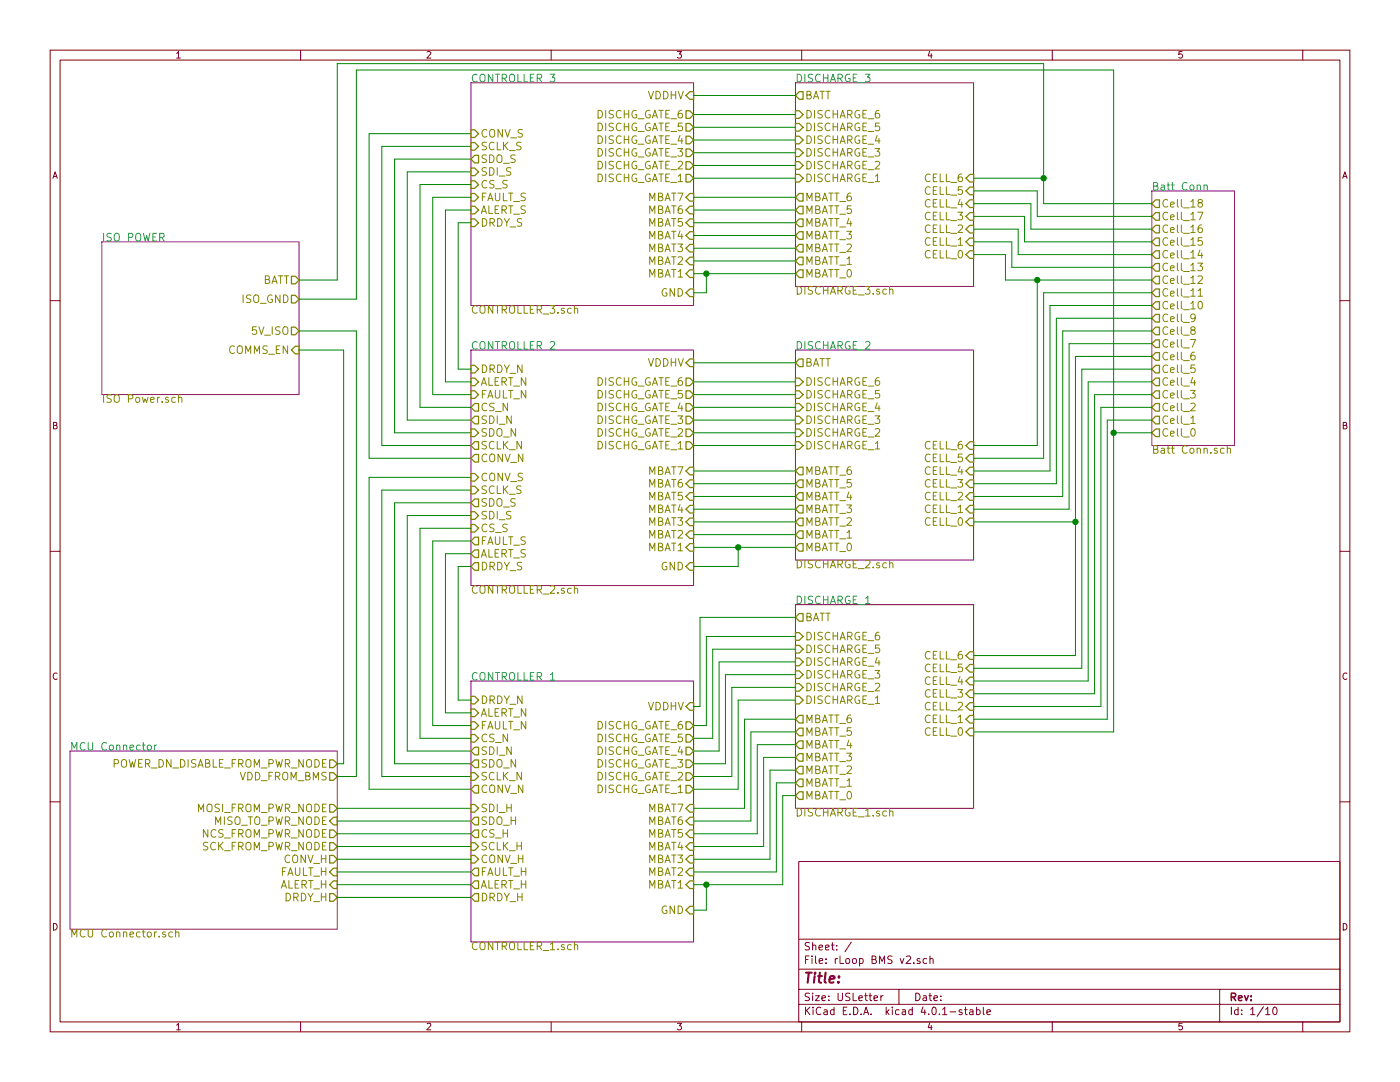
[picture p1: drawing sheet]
EESchema Schematic File Version 2
LIBS:rLoop BMS v2-rescue
LIBS:power
LIBS:device
LIBS:transistors
LIBS:conn
LIBS:linear
LIBS:regul
LIBS:74xx
LIBS:cmos4000
LIBS:adc-dac
LIBS:memory
LIBS:xilinx
LIBS:microcontrollers
LIBS:dsp
LIBS:microchip
LIBS:analog_switches
LIBS:motorola
LIBS:texas
LIBS:intel
LIBS:audio
LIBS:interface
LIBS:digital-audio
LIBS:philips
LIBS:display
LIBS:cypress
LIBS:siliconi
LIBS:opto
LIBS:atmel
LIBS:contrib
LIBS:valves
LIBS:Oscillators
LIBS:BMS Library
LIBS:rLoop BMS v2-cache
EELAYER 25 0
EELAYER END
$Descr USLetter 11000 8500
encoding utf-8
Sheet 1 10
Title ""
Date ""
Rev ""
Comp ""
Comment1 ""
Comment2 ""
Comment3 ""
Comment4 ""
$EndDescr
$Sheet
S 550  5900 2100 1400
U 590C18FD
F0 "MCU Connector" 60
F1 "MCU Connector.sch" 60
F2 "CONV_H" O R 2650 6750 60 
F3 "MISO_TO_PWR_NODE" I R 2650 6450 60 
F4 "MOSI_FROM_PWR_NODE" O R 2650 6350 60 
F5 "SCK_FROM_PWR_NODE" O R 2650 6650 60 
F6 "NCS_FROM_PWR_NODE" O R 2650 6550 60 
F7 "POWER_DN_DISABLE_FROM_PWR_NODE" O R 2650 6000 60 
F8 "VDD_FROM_BMS" O R 2650 6100 60 
F9 "FAULT_H" I R 2650 6850 60 
F10 "ALERT_H" I R 2650 6950 60 
F11 "DRDY_H" O R 2650 7050 60 
$EndSheet
$Sheet
S 9050 1500 650  2000
U 590C26AF
F0 "Batt Conn" 60
F1 "Batt Conn.sch" 60
F2 "Cell_0" O L 9050 3400 60 
F3 "Cell_1" O L 9050 3300 60 
F4 "Cell_2" O L 9050 3200 60 
F5 "Cell_3" O L 9050 3100 60 
F6 "Cell_4" O L 9050 3000 60 
F7 "Cell_5" O L 9050 2900 60 
F8 "Cell_6" O L 9050 2800 60 
F9 "Cell_7" O L 9050 2700 60 
F10 "Cell_8" O L 9050 2600 60 
F11 "Cell_9" O L 9050 2500 60 
F12 "Cell_10" O L 9050 2400 60 
F13 "Cell_11" O L 9050 2300 60 
F14 "Cell_12" O L 9050 2200 60 
F15 "Cell_13" O L 9050 2100 60 
F16 "Cell_14" O L 9050 2000 60 
F17 "Cell_15" O L 9050 1900 60 
F18 "Cell_16" O L 9050 1800 60 
F19 "Cell_17" O L 9050 1700 60 
F20 "Cell_18" O L 9050 1600 60 
$EndSheet
Wire Wire Line
	3200 1350 3700 1350
Wire Wire Line
	3700 3300 3200 3300
Wire Wire Line
	3200 3300 3200 1350
Wire Wire Line
	3700 3400 3100 3400
Wire Wire Line
	3100 3400 3100 1250
Wire Wire Line
	3100 1250 3700 1250
Wire Wire Line
	3700 3500 3000 3500
Wire Wire Line
	3000 3500 3000 1150
Wire Wire Line
	3000 1150 3700 1150
Wire Wire Line
	3700 1050 2900 1050
Wire Wire Line
	2900 1050 2900 3600
Wire Wire Line
	2900 3600 3700 3600
Wire Wire Line
	3200 5900 3700 5900
Wire Wire Line
	3200 4050 3200 5900
Wire Wire Line
	3200 4050 3700 4050
Wire Wire Line
	3700 3950 3100 3950
Wire Wire Line
	3100 3950 3100 6000
Wire Wire Line
	3100 6000 3700 6000
Wire Wire Line
	3700 6100 3000 6100
Wire Wire Line
	3000 6100 3000 3850
Wire Wire Line
	3000 3850 3700 3850
Wire Wire Line
	3700 3750 2900 3750
Wire Wire Line
	2900 3750 2900 6200
Wire Wire Line
	2900 6200 3700 6200
Wire Wire Line
	2650 6650 3700 6650
Wire Wire Line
	2650 6450 3700 6450
Wire Wire Line
	2650 6350 3700 6350
$Sheet
S 3700 650  1750 1750
U 590C6B15
F0 "CONTROLLER 3" 60
F1 "CONTROLLER_3.sch" 60
F2 "MBAT1" I R 5450 2150 60 
F3 "MBAT2" I R 5450 2050 60 
F4 "MBAT3" I R 5450 1950 60 
F5 "MBAT4" I R 5450 1850 60 
F6 "MBAT5" I R 5450 1750 60 
F7 "MBAT6" I R 5450 1650 60 
F8 "MBAT7" I R 5450 1550 60 
F9 "DISCHG_GATE_1" O R 5450 1400 60 
F10 "DISCHG_GATE_2" O R 5450 1300 60 
F11 "DISCHG_GATE_3" O R 5450 1200 60 
F12 "DISCHG_GATE_4" O R 5450 1100 60 
F13 "DISCHG_GATE_5" O R 5450 1000 60 
F14 "DISCHG_GATE_6" O R 5450 900 60 
F15 "CS_S" I L 3700 1450 60 
F16 "SDO_S" O L 3700 1250 60 
F17 "SDI_S" I L 3700 1350 60 
F18 "CONV_S" I L 3700 1050 60 
F19 "SCLK_S" I L 3700 1150 60 
F20 "VDDHV" I R 5450 750 60 
F21 "GND" I R 5450 2300 60 
F22 "FAULT_S" I L 3700 1550 60 
F23 "ALERT_S" I L 3700 1650 60 
F24 "DRDY_S" I L 3700 1750 60 
$EndSheet
$Sheet
S 3700 2750 1750 1850
U 590D87FF
F0 "CONTROLLER 2" 60
F1 "CONTROLLER_2.sch" 60
F2 "MBAT1" I R 5450 4300 60 
F3 "MBAT2" I R 5450 4200 60 
F4 "MBAT3" I R 5450 4100 60 
F5 "MBAT4" I R 5450 4000 60 
F6 "MBAT5" I R 5450 3900 60 
F7 "MBAT6" I R 5450 3800 60 
F8 "MBAT7" I R 5450 3700 60 
F9 "DISCHG_GATE_1" O R 5450 3500 60 
F10 "DISCHG_GATE_2" O R 5450 3400 60 
F11 "DISCHG_GATE_3" O R 5450 3300 60 
F12 "DISCHG_GATE_4" O R 5450 3200 60 
F13 "DISCHG_GATE_5" O R 5450 3100 60 
F14 "DISCHG_GATE_6" O R 5450 3000 60 
F15 "SDO_S" O L 3700 3950 60 
F16 "SDI_S" I L 3700 4050 60 
F17 "CONV_S" I L 3700 3750 60 
F18 "SCLK_S" I L 3700 3850 60 
F19 "SCLK_N" O L 3700 3500 60 
F20 "SDI_N" O L 3700 3300 60 
F21 "SDO_N" I L 3700 3400 60 
F22 "CONV_N" O L 3700 3600 60 
F23 "VDDHV" I R 5450 2850 60 
F24 "GND" I R 5450 4450 60 
F25 "CS_S" I L 3700 4150 60 
F26 "CS_N" O L 3700 3200 60 
F27 "FAULT_N" I L 3700 3100 60 
F28 "ALERT_N" I L 3700 3000 60 
F29 "DRDY_N" I L 3700 2900 60 
F30 "FAULT_S" O L 3700 4250 60 
F31 "ALERT_S" O L 3700 4350 60 
F32 "DRDY_S" O L 3700 4450 60 
$EndSheet
$Sheet
S 3700 5350 1750 2050
U 590D88AD
F0 "CONTROLLER 1" 60
F1 "CONTROLLER_1.sch" 60
F2 "MBAT1" I R 5450 6950 60 
F3 "MBAT2" I R 5450 6850 60 
F4 "MBAT3" I R 5450 6750 60 
F5 "MBAT4" I R 5450 6650 60 
F6 "MBAT5" I R 5450 6550 60 
F7 "MBAT6" I R 5450 6450 60 
F8 "MBAT7" I R 5450 6350 60 
F9 "DISCHG_GATE_1" O R 5450 6200 60 
F10 "DISCHG_GATE_2" O R 5450 6100 60 
F11 "DISCHG_GATE_3" O R 5450 6000 60 
F12 "DISCHG_GATE_4" O R 5450 5900 60 
F13 "DISCHG_GATE_5" O R 5450 5800 60 
F14 "DISCHG_GATE_6" O R 5450 5700 60 
F15 "CS_N" I L 3700 5800 60 
F16 "SCLK_H" I L 3700 6650 60 
F17 "SDI_H" I L 3700 6350 60 
F18 "SDO_H" O L 3700 6450 60 
F19 "CONV_H" I L 3700 6750 60 
F20 "SCLK_N" I L 3700 6100 60 
F21 "SDI_N" O L 3700 5900 60 
F22 "SDO_N" O L 3700 6000 60 
F23 "CONV_N" O L 3700 6200 60 
F24 "VDDHV" I R 5450 5550 60 
F25 "GND" I R 5450 7150 60 
F26 "CS_H" O L 3700 6550 60 
F27 "FAULT_N" I L 3700 5700 60 
F28 "ALERT_N" I L 3700 5600 60 
F29 "DRDY_N" I L 3700 5500 60 
F30 "FAULT_H" O L 3700 6850 60 
F31 "ALERT_H" O L 3700 6950 60 
F32 "DRDY_H" O L 3700 7050 60 
$EndSheet
Wire Wire Line
	3700 3200 3300 3200
Wire Wire Line
	3300 3200 3300 1450
Wire Wire Line
	3300 1450 3700 1450
$Sheet
S 6250 2750 1400 1650
U 592BCE04
F0 "DISCHARGE_2" 60
F1 "DISCHARGE_2.sch" 60
F2 "DISCHARGE_1" I L 6250 3500 60 
F3 "DISCHARGE_2" I L 6250 3400 60 
F4 "DISCHARGE_3" I L 6250 3300 60 
F5 "DISCHARGE_4" I L 6250 3200 60 
F6 "DISCHARGE_5" I L 6250 3100 60 
F7 "DISCHARGE_6" I L 6250 3000 60 
F8 "MBATT_0" O L 6250 4300 60 
F9 "MBATT_1" O L 6250 4200 60 
F10 "MBATT_2" O L 6250 4100 60 
F11 "MBATT_3" O L 6250 4000 60 
F12 "MBATT_4" O L 6250 3900 60 
F13 "MBATT_5" O L 6250 3800 60 
F14 "MBATT_6" O L 6250 3700 60 
F15 "CELL_1" I R 7650 4000 60 
F16 "CELL_2" I R 7650 3900 60 
F17 "CELL_3" I R 7650 3800 60 
F18 "CELL_4" I R 7650 3700 60 
F19 "CELL_5" I R 7650 3600 60 
F20 "CELL_6" I R 7650 3500 60 
F21 "CELL_0" I R 7650 4100 60 
F22 "BATT" O L 6250 2850 60 
$EndSheet
$Sheet
S 6250 650  1400 1600
U 592BE1E1
F0 "DISCHARGE_3" 60
F1 "DISCHARGE_3.sch" 60
F2 "DISCHARGE_1" I L 6250 1400 60 
F3 "DISCHARGE_2" I L 6250 1300 60 
F4 "DISCHARGE_3" I L 6250 1200 60 
F5 "DISCHARGE_4" I L 6250 1100 60 
F6 "DISCHARGE_5" I L 6250 1000 60 
F7 "DISCHARGE_6" I L 6250 900 60 
F8 "MBATT_0" O L 6250 2150 60 
F9 "MBATT_1" O L 6250 2050 60 
F10 "MBATT_2" O L 6250 1950 60 
F11 "MBATT_3" O L 6250 1850 60 
F12 "MBATT_4" O L 6250 1750 60 
F13 "MBATT_5" O L 6250 1650 60 
F14 "MBATT_6" O L 6250 1550 60 
F15 "CELL_1" I R 7650 1900 60 
F16 "CELL_2" I R 7650 1800 60 
F17 "CELL_3" I R 7650 1700 60 
F18 "CELL_4" I R 7650 1600 60 
F19 "CELL_5" I R 7650 1500 60 
F20 "CELL_6" I R 7650 1400 60 
F21 "CELL_0" I R 7650 2000 60 
F22 "BATT" O L 6250 750 60 
$EndSheet
$Sheet
S 6250 4750 1400 1600
U 591622E5
F0 "DISCHARGE_1" 60
F1 "DISCHARGE_1.sch" 60
F2 "DISCHARGE_1" I L 6250 5500 60 
F3 "DISCHARGE_2" I L 6250 5400 60 
F4 "DISCHARGE_3" I L 6250 5300 60 
F5 "DISCHARGE_4" I L 6250 5200 60 
F6 "DISCHARGE_5" I L 6250 5100 60 
F7 "DISCHARGE_6" I L 6250 5000 60 
F8 "MBATT_0" O L 6250 6250 60 
F9 "MBATT_1" O L 6250 6150 60 
F10 "MBATT_2" O L 6250 6050 60 
F11 "MBATT_3" O L 6250 5950 60 
F12 "MBATT_4" O L 6250 5850 60 
F13 "MBATT_5" O L 6250 5750 60 
F14 "MBATT_6" O L 6250 5650 60 
F15 "CELL_0" I R 7650 5750 60 
F16 "CELL_1" I R 7650 5650 60 
F17 "CELL_2" I R 7650 5550 60 
F18 "CELL_3" I R 7650 5450 60 
F19 "CELL_4" I R 7650 5350 60 
F20 "CELL_5" I R 7650 5250 60 
F21 "CELL_6" I R 7650 5150 60 
F22 "BATT" O L 6250 4850 60 
$EndSheet
Wire Wire Line
	5450 750  6250 750 
Wire Wire Line
	6250 900  5450 900 
Wire Wire Line
	5450 1000 6250 1000
Wire Wire Line
	6250 1100 5450 1100
Wire Wire Line
	5450 1200 6250 1200
Wire Wire Line
	6250 1300 5450 1300
Wire Wire Line
	5450 1400 6250 1400
Wire Wire Line
	6250 1550 5450 1550
Wire Wire Line
	5450 1650 6250 1650
Wire Wire Line
	6250 1750 5450 1750
Wire Wire Line
	5450 1850 6250 1850
Wire Wire Line
	6250 1950 5450 1950
Wire Wire Line
	5450 2050 6250 2050
Wire Wire Line
	5450 2150 6250 2150
Wire Wire Line
	5450 2300 5550 2300
Wire Wire Line
	5550 2300 5550 2150
Connection ~ 5550 2150
Wire Wire Line
	5450 2850 6250 2850
Wire Wire Line
	6250 3000 5450 3000
Wire Wire Line
	5450 3100 6250 3100
Wire Wire Line
	6250 3200 5450 3200
Wire Wire Line
	5450 3300 6250 3300
Wire Wire Line
	6250 3400 5450 3400
Wire Wire Line
	5450 3500 6250 3500
Wire Wire Line
	6250 3700 5450 3700
Wire Wire Line
	5450 3800 6250 3800
Wire Wire Line
	6250 3900 5450 3900
Wire Wire Line
	5450 4000 6250 4000
Wire Wire Line
	6250 4100 5450 4100
Wire Wire Line
	5450 4200 6250 4200
Wire Wire Line
	5450 4300 6250 4300
Wire Wire Line
	5450 5550 5500 5550
Wire Wire Line
	5500 5550 5500 4850
Wire Wire Line
	5500 4850 6250 4850
Wire Wire Line
	6250 5000 5550 5000
Wire Wire Line
	5550 5000 5550 5700
Wire Wire Line
	5550 5700 5450 5700
Wire Wire Line
	5450 5800 5600 5800
Wire Wire Line
	5600 5800 5600 5100
Wire Wire Line
	5600 5100 6250 5100
Wire Wire Line
	6250 5200 5650 5200
Wire Wire Line
	5650 5200 5650 5900
Wire Wire Line
	5650 5900 5450 5900
Wire Wire Line
	5450 6000 5700 6000
Wire Wire Line
	5700 6000 5700 5300
Wire Wire Line
	5700 5300 6250 5300
Wire Wire Line
	6250 5400 5750 5400
Wire Wire Line
	5750 5400 5750 6100
Wire Wire Line
	5750 6100 5450 6100
Wire Wire Line
	5450 6200 5800 6200
Wire Wire Line
	5800 6200 5800 5500
Wire Wire Line
	5800 5500 6250 5500
Wire Wire Line
	6250 5650 5850 5650
Wire Wire Line
	5850 5650 5850 6350
Wire Wire Line
	5850 6350 5450 6350
Wire Wire Line
	5450 6450 5900 6450
Wire Wire Line
	5900 6450 5900 5750
Wire Wire Line
	5900 5750 6250 5750
Wire Wire Line
	6250 5850 5950 5850
Wire Wire Line
	5950 5850 5950 6550
Wire Wire Line
	5950 6550 5450 6550
Wire Wire Line
	5450 6650 6000 6650
Wire Wire Line
	6000 6650 6000 5950
Wire Wire Line
	6000 5950 6250 5950
Wire Wire Line
	6250 6050 6050 6050
Wire Wire Line
	6050 6050 6050 6750
Wire Wire Line
	6050 6750 5450 6750
Wire Wire Line
	5450 6850 6100 6850
Wire Wire Line
	6100 6850 6100 6150
Wire Wire Line
	6100 6150 6250 6150
Wire Wire Line
	6250 6250 6150 6250
Wire Wire Line
	6150 6250 6150 6950
Wire Wire Line
	6150 6950 5450 6950
Wire Wire Line
	5450 7150 5550 7150
Wire Wire Line
	5550 7150 5550 6950
Connection ~ 5550 6950
Wire Wire Line
	8750 550  8750 5750
Wire Wire Line
	8750 5750 7650 5750
Wire Wire Line
	7650 5650 8700 5650
Wire Wire Line
	8700 5650 8700 3300
Wire Wire Line
	8700 3300 9050 3300
Wire Wire Line
	9050 3200 8650 3200
Wire Wire Line
	8650 3200 8650 5550
Wire Wire Line
	8650 5550 7650 5550
Wire Wire Line
	7650 5450 8600 5450
Wire Wire Line
	8600 5450 8600 3100
Wire Wire Line
	8600 3100 9050 3100
Wire Wire Line
	9050 3000 8550 3000
Wire Wire Line
	8550 3000 8550 5350
Wire Wire Line
	8550 5350 7650 5350
Wire Wire Line
	7650 5250 8500 5250
Wire Wire Line
	8500 5250 8500 2900
Wire Wire Line
	8500 2900 9050 2900
Wire Wire Line
	8450 5150 7650 5150
Wire Wire Line
	8450 2800 8450 5150
Wire Wire Line
	8450 2800 9050 2800
Wire Wire Line
	7650 4100 8450 4100
Connection ~ 8450 4100
Wire Wire Line
	7650 4000 8400 4000
Wire Wire Line
	8400 4000 8400 2700
Wire Wire Line
	8400 2700 9050 2700
Wire Wire Line
	9050 2600 8350 2600
Wire Wire Line
	8350 2600 8350 3900
Wire Wire Line
	8350 3900 7650 3900
Wire Wire Line
	7650 3800 8300 3800
Wire Wire Line
	8300 3800 8300 2500
Wire Wire Line
	8300 2500 9050 2500
Wire Wire Line
	9050 2400 8250 2400
Wire Wire Line
	8250 2400 8250 3700
Wire Wire Line
	8250 3700 7650 3700
Wire Wire Line
	7650 3600 8200 3600
Wire Wire Line
	8200 3600 8200 2300
Wire Wire Line
	8200 2300 9050 2300
Wire Wire Line
	7900 2200 9050 2200
Wire Wire Line
	8150 2200 8150 3500
Wire Wire Line
	8150 3500 7650 3500
Wire Wire Line
	7650 2000 7900 2000
Wire Wire Line
	7900 2000 7900 2200
Connection ~ 8150 2200
Wire Wire Line
	7650 1900 7950 1900
Wire Wire Line
	7950 1900 7950 2100
Wire Wire Line
	7950 2100 9050 2100
Wire Wire Line
	9050 2000 8000 2000
Wire Wire Line
	8000 2000 8000 1800
Wire Wire Line
	8000 1800 7650 1800
Wire Wire Line
	7650 1700 8050 1700
Wire Wire Line
	8050 1700 8050 1900
Wire Wire Line
	8050 1900 9050 1900
Wire Wire Line
	9050 1800 8100 1800
Wire Wire Line
	8100 1800 8100 1600
Wire Wire Line
	8100 1600 7650 1600
Wire Wire Line
	7650 1500 8150 1500
Wire Wire Line
	8150 1500 8150 1700
Wire Wire Line
	8150 1700 9050 1700
Wire Wire Line
	8200 1600 9050 1600
Wire Wire Line
	8200 500  8200 1600
Wire Wire Line
	8200 1400 7650 1400
Wire Wire Line
	2650 6550 3700 6550
Wire Wire Line
	3700 4150 3300 4150
Wire Wire Line
	3300 4150 3300 5800
Wire Wire Line
	3300 5800 3700 5800
Wire Wire Line
	3700 5700 3400 5700
Wire Wire Line
	3400 5700 3400 4250
Wire Wire Line
	3400 4250 3700 4250
Wire Wire Line
	3700 4350 3500 4350
Wire Wire Line
	3500 4350 3500 5600
Wire Wire Line
	3500 5600 3700 5600
Wire Wire Line
	3700 5500 3600 5500
Wire Wire Line
	3600 5500 3600 4450
Wire Wire Line
	3600 4450 3700 4450
Wire Wire Line
	3700 1550 3400 1550
Wire Wire Line
	3400 1550 3400 3100
Wire Wire Line
	3400 3100 3700 3100
Wire Wire Line
	3700 3000 3500 3000
Wire Wire Line
	3500 3000 3500 1650
Wire Wire Line
	3500 1650 3700 1650
Wire Wire Line
	3700 1750 3600 1750
Wire Wire Line
	3600 1750 3600 2900
Wire Wire Line
	3600 2900 3700 2900
$Sheet
S 800  1900 1550 1200
U 592F4D0C
F0 "ISO POWER" 60
F1 "ISO Power.sch" 60
F2 "ISO_GND" O R 2350 2350 60 
F3 "BATT" O R 2350 2200 60 
F4 "5V_ISO" O R 2350 2600 60 
F5 "COMMS_EN" I R 2350 2750 60 
$EndSheet
Wire Wire Line
	2650 500  2650 2200
Wire Wire Line
	2650 2200 2350 2200
Wire Wire Line
	2650 500  8200 500 
Connection ~ 8200 1400
Wire Wire Line
	2350 2350 2800 2350
Wire Wire Line
	2800 2350 2800 550 
Wire Wire Line
	2800 550  8750 550 
Connection ~ 8750 3400
Wire Wire Line
	2350 2600 2800 2600
Wire Wire Line
	2800 2600 2800 6100
Wire Wire Line
	2800 6100 2650 6100
Wire Wire Line
	2350 2750 2700 2750
Wire Wire Line
	2700 2750 2700 6000
Wire Wire Line
	2700 6000 2650 6000
Wire Wire Line
	5450 4450 5800 4450
Wire Wire Line
	5800 4450 5800 4300
Connection ~ 5800 4300
Wire Wire Line
	2650 6750 3700 6750
Wire Wire Line
	2650 6850 3700 6850
Wire Wire Line
	3700 6950 2650 6950
Wire Wire Line
	2650 7050 3700 7050
Wire Wire Line
	8750 3400 9050 3400
$EndSCHEMATC
